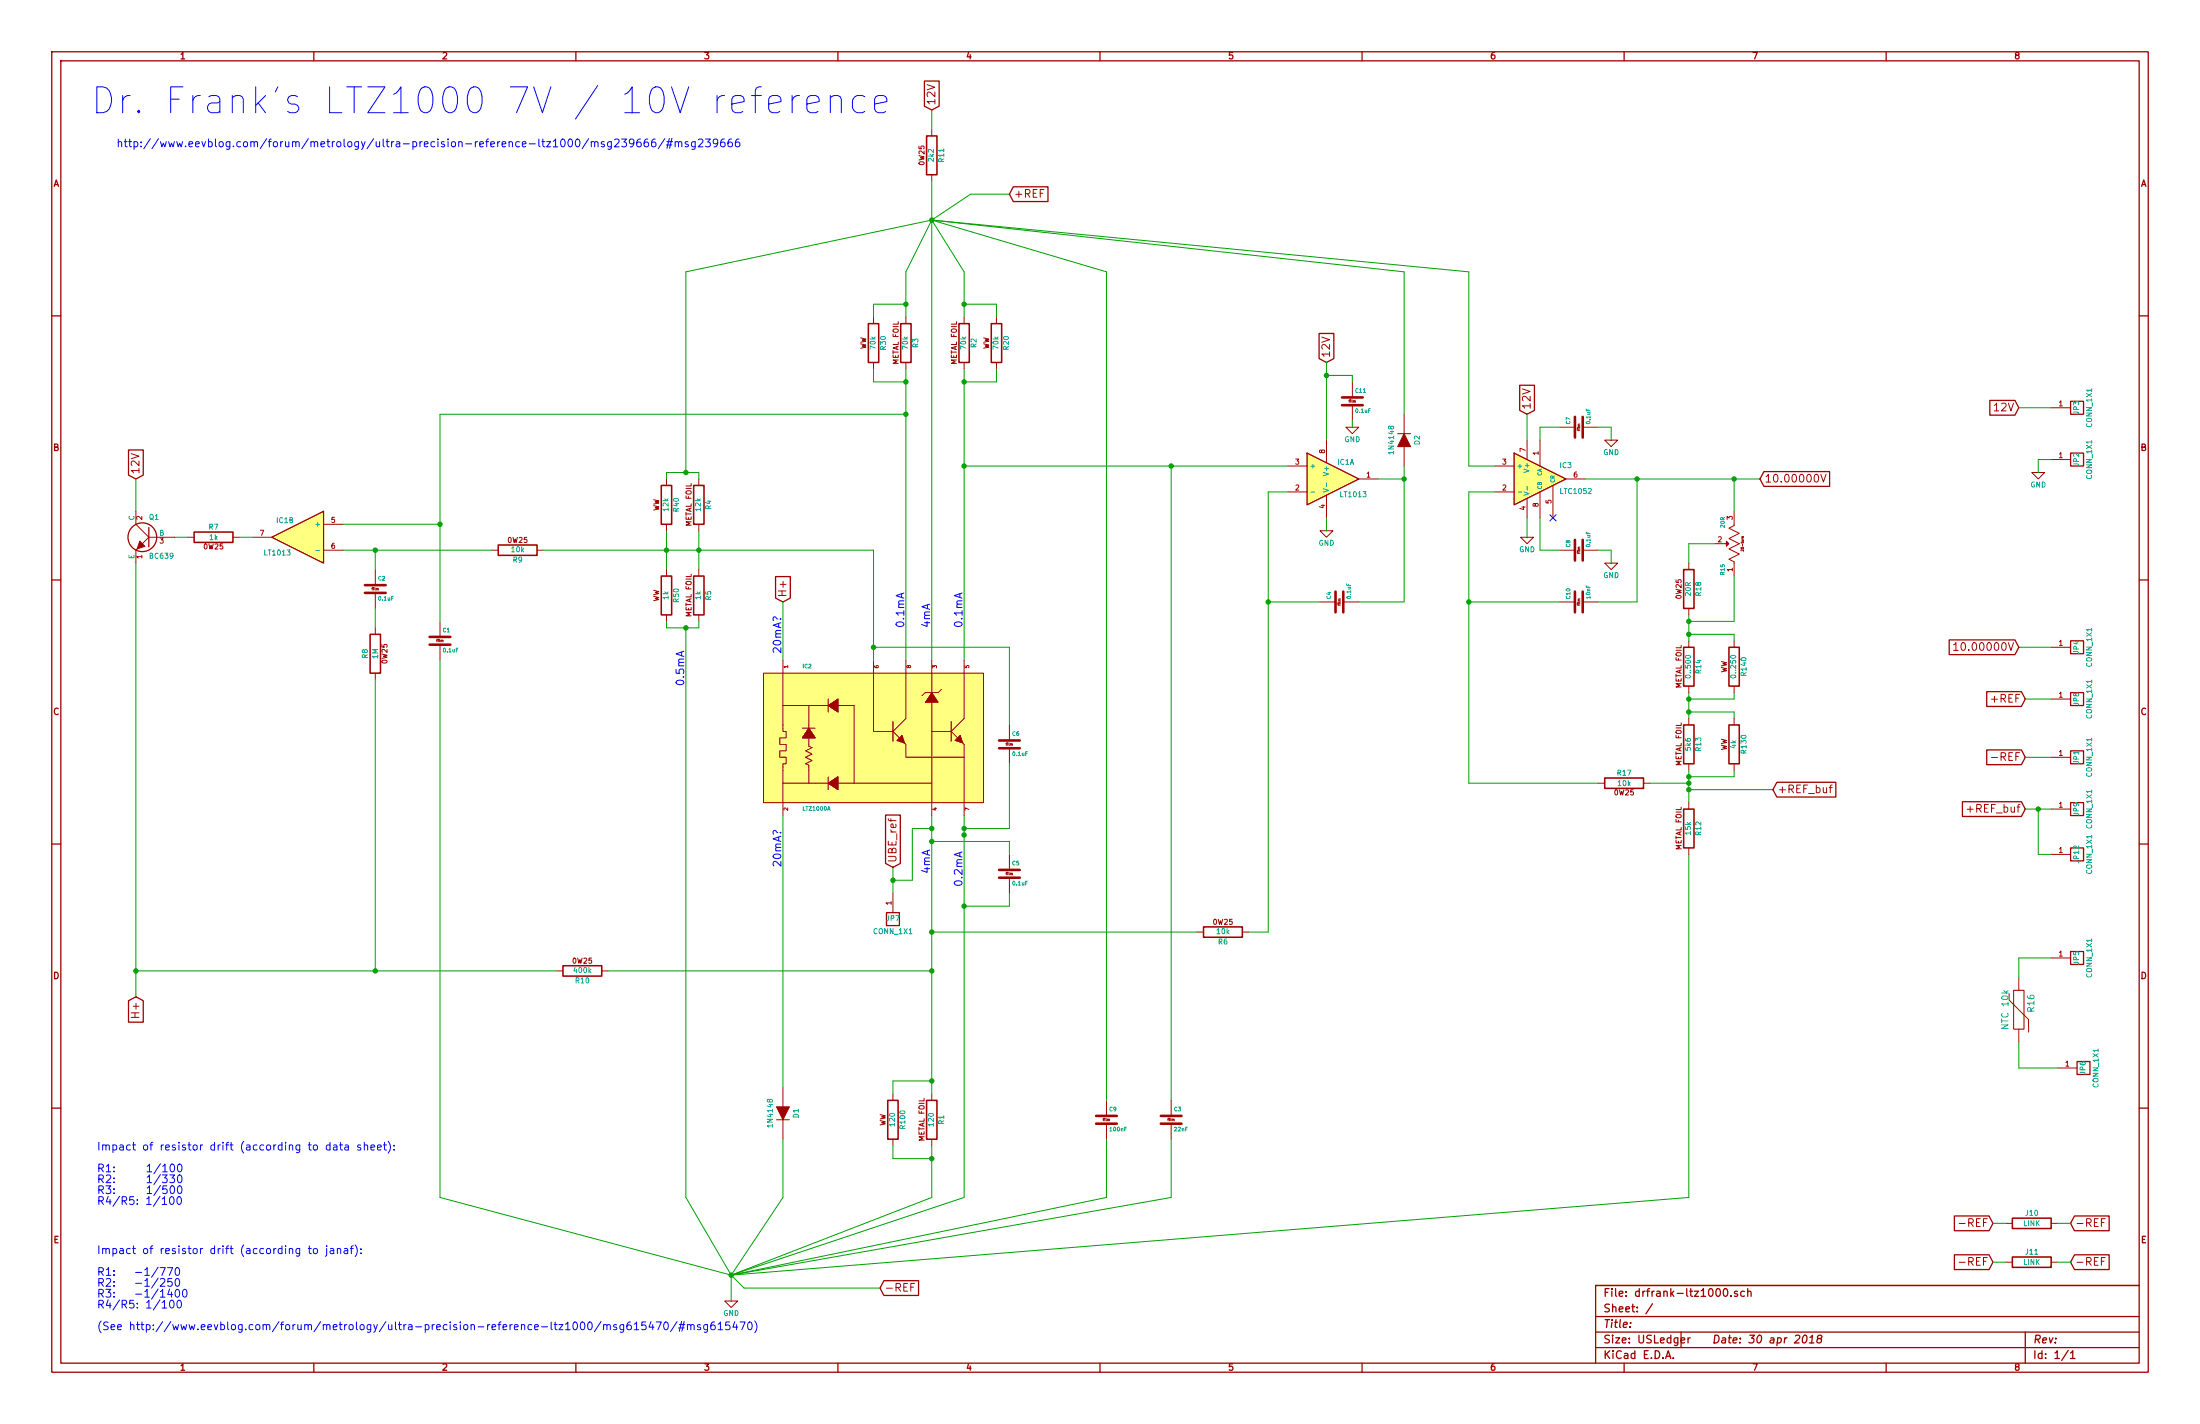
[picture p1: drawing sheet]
EESchema Schematic File Version 2
LIBS:PL_analog_ICs
LIBS:PL_capacitors
LIBS:PL_comms
LIBS:PL_connectors
LIBS:PL_diodes
LIBS:PL_displays
LIBS:PL_GPIB
LIBS:PL_inductors
LIBS:PL_LEDs
LIBS:PL_microcontrollers
LIBS:PL_mounting_holes
LIBS:PL_opamps
LIBS:PL_opto
LIBS:PL_power
LIBS:PL_references
LIBS:PL_regulators
LIBS:PL_relays
LIBS:PL_resistors
LIBS:PL_sensors
LIBS:PL_switchers
LIBS:PL_switches
LIBS:PL_transistors
LIBS:power
LIBS:device
LIBS:transistors
LIBS:conn
LIBS:linear
LIBS:regul
LIBS:74xx
LIBS:cmos4000
LIBS:adc-dac
LIBS:memory
LIBS:xilinx
LIBS:special
LIBS:microcontrollers
LIBS:dsp
LIBS:microchip
LIBS:analog_switches
LIBS:motorola
LIBS:texas
LIBS:intel
LIBS:audio
LIBS:interface
LIBS:digital-audio
LIBS:philips
LIBS:display
LIBS:cypress
LIBS:siliconi
LIBS:opto
LIBS:atmel
LIBS:contrib
LIBS:valves
EELAYER 27 0
EELAYER END
$Descr USLedger 17000 11000
encoding utf-8
Sheet 1 1
Title ""
Date "30 apr 2018"
Rev ""
Comp ""
Comment1 ""
Comment2 ""
Comment3 ""
Comment4 ""
$EndDescr
$Comp
L LT1013 IC1
U 2 1
P 2300 4150
F 0 "IC1" H 2350 4275 40  0000 L CNN
F 1 "LT1013" H 2350 4025 40  0000 L CNN
F 2 "~" H 2300 4150 50  0000 C CNN
F 3 "~" H 2300 4150 50  0000 C CNN
	2    2300 4150
	-1   0    0    -1  
$EndComp
$Comp
L LT1013 IC1
U 1 1
P 10300 3700
F 0 "IC1" H 10350 3825 40  0000 L CNN
F 1 "LT1013" H 10350 3575 40  0000 L CNN
F 2 "~" H 10300 3700 50  0000 C CNN
F 3 "~" H 10300 3700 50  0000 C CNN
	1    10300 3700
	1    0    0    -1  
$EndComp
$Comp
L DIODE D2
U 1 1
P 10850 3400
F 0 "D2" H 10850 3500 40  0000 C CNN
F 1 "1N4148" H 10850 3300 40  0000 C CNN
F 2 "~" H 10850 3400 60  0000 C CNN
F 3 "~" H 10850 3400 60  0000 C CNN
	1    10850 3400
	0    1    -1   0   
$EndComp
$Comp
L R_0W25 R7
U 1 1
P 1650 4150
F 0 "R7" V 1730 4150 40  0000 C CNN
F 1 "1k" V 1650 4150 40  0000 C CNN
F 2 "" V 1580 4150 30  0000 C CNN
F 3 "" H 1650 4150 30  0000 C CNN
	1    1650 4150
	0    1    -1   0   
$EndComp
$Comp
L R_0W25 R8
U 1 1
P 2900 5050
F 0 "R8" V 2980 5050 40  0000 C CNN
F 1 "1M" V 2900 5050 40  0000 C CNN
F 2 "" V 2830 5050 30  0000 C CNN
F 3 "" H 2900 5050 30  0000 C CNN
	1    2900 5050
	-1   0    0    1   
$EndComp
$Comp
L R_0W25 R9
U 1 1
P 4000 4250
F 0 "R9" V 4080 4250 40  0000 C CNN
F 1 "10k" V 4000 4250 40  0000 C CNN
F 2 "" V 3930 4250 30  0000 C CNN
F 3 "" H 4000 4250 30  0000 C CNN
	1    4000 4250
	0    1    1    0   
$EndComp
Text GLabel 1050 3700 1    60   Input ~ 0
12V
$Comp
L GND #PWR01
U 1 1
P 5650 10050
F 0 "#PWR01" H 5650 9850 50  0001 C CNN
F 1 "GND" H 5650 9950 40  0000 C CNN
F 2 "" H 5650 10050 50  0000 C CNN
F 3 "" H 5650 10050 50  0000 C CNN
	1    5650 10050
	1    0    0    -1  
$EndComp
Text GLabel 7800 1500 2    60   Input ~ 0
+REF
Text GLabel 6800 9950 2    60   Input ~ 0
-REF
Text GLabel 10250 2800 1    60   Input ~ 0
12V
Text GLabel 15600 3150 0    60   Input ~ 0
12V
Text GLabel 15650 5400 0    60   Input ~ 0
+REF
Text GLabel 15650 5850 0    60   Input ~ 0
-REF
$Comp
L GND #PWR02
U 1 1
P 15750 3650
F 0 "#PWR02" H 15750 3450 50  0001 C CNN
F 1 "GND" H 15750 3550 40  0000 C CNN
F 2 "" H 15750 3650 50  0000 C CNN
F 3 "" H 15750 3650 50  0000 C CNN
	1    15750 3650
	1    0    0    -1  
$EndComp
Wire Wire Line
	1050 3700 1050 3950
Wire Wire Line
	1450 4150 1350 4150
Wire Wire Line
	1950 4150 1850 4150
Wire Wire Line
	7000 2850 7000 5100
Wire Wire Line
	7000 2100 7000 2450
Wire Wire Line
	7450 2100 7450 2450
Wire Wire Line
	7200 1400 7200 5100
Wire Wire Line
	7450 2850 7450 5100
Wire Wire Line
	7200 6300 7200 8450
Wire Wire Line
	7200 8850 7200 9250
Wire Wire Line
	3400 5100 3400 9250
Wire Wire Line
	6050 8800 6050 9250
Wire Wire Line
	7450 6300 7450 9250
Connection ~ 7200 7200
Wire Wire Line
	7450 3600 9950 3600
Connection ~ 7450 3600
Wire Wire Line
	9050 8800 9050 9250
Wire Wire Line
	9050 3600 9050 8500
Connection ~ 9050 3600
Wire Wire Line
	9800 3800 9800 7200
Wire Wire Line
	10850 2100 10850 3200
Wire Wire Line
	6050 9250 5650 9850
Wire Wire Line
	5650 9850 7200 9250
Wire Wire Line
	5650 9850 7450 9250
Wire Wire Line
	5650 9850 9050 9250
Wire Wire Line
	5650 9850 3400 9250
Wire Wire Line
	5650 9850 5300 9250
Connection ~ 5650 9850
Wire Wire Line
	5650 9850 5650 10050
Wire Wire Line
	5650 9850 5750 9950
Wire Wire Line
	5750 9950 6800 9950
Wire Wire Line
	10250 2800 10250 3400
Wire Wire Line
	9800 3800 9950 3800
Wire Wire Line
	10850 3700 10650 3700
Text GLabel 6050 4650 1    60   Input ~ 0
H+
Text GLabel 1050 7700 3    60   Input ~ 0
H+
Wire Wire Line
	1050 4350 1050 7700
Wire Wire Line
	2650 4250 3800 4250
$Comp
L R_0W25 R10
U 1 1
P 4500 7500
F 0 "R10" V 4580 7500 40  0000 C CNN
F 1 "400k" V 4500 7500 40  0000 C CNN
F 2 "" V 4430 7500 30  0000 C CNN
F 3 "" H 4500 7500 30  0000 C CNN
	1    4500 7500
	0    1    1    0   
$EndComp
Wire Wire Line
	4700 7500 7200 7500
Connection ~ 7200 7500
Wire Wire Line
	1050 7500 4300 7500
Wire Wire Line
	7450 2100 7200 1700
Wire Wire Line
	7200 1700 7000 2100
Wire Wire Line
	7200 1700 10850 2100
Wire Wire Line
	7200 1700 5300 2100
Connection ~ 7200 1700
Wire Wire Line
	7800 1500 7500 1500
Wire Wire Line
	7500 1500 7200 1700
$Comp
L C_FILM C2
U 1 1
P 2900 4550
F 0 "C2" H 2920 4610 30  0000 L BNN
F 1 "0.1uF" H 2920 4490 30  0000 L TNN
F 2 "" H 2938 4400 30  0000 C CNN
F 3 "" H 2900 4550 60  0000 C CNN
	1    2900 4550
	1    0    0    -1  
$EndComp
$Comp
L C_FILM C11
U 1 1
P 10450 3100
F 0 "C11" H 10470 3160 30  0000 L BNN
F 1 "0.1uF" H 10470 3040 30  0000 L TNN
F 2 "" H 10488 2950 30  0000 C CNN
F 3 "" H 10450 3100 60  0000 C CNN
	1    10450 3100
	1    0    0    -1  
$EndComp
Wire Wire Line
	10450 2950 10450 2900
Wire Wire Line
	10450 2900 10250 2900
Connection ~ 10250 2900
$Comp
L GND #PWR03
U 1 1
P 10250 4100
F 0 "#PWR03" H 10250 3900 50  0001 C CNN
F 1 "GND" H 10250 4000 40  0000 C CNN
F 2 "" H 10250 4100 50  0000 C CNN
F 3 "" H 10250 4100 50  0000 C CNN
	1    10250 4100
	1    0    0    -1  
$EndComp
Wire Wire Line
	10250 4000 10250 4100
$Comp
L GND #PWR04
U 1 1
P 10450 3300
F 0 "#PWR04" H 10450 3100 50  0001 C CNN
F 1 "GND" H 10450 3200 40  0000 C CNN
F 2 "" H 10450 3300 50  0000 C CNN
F 3 "" H 10450 3300 50  0000 C CNN
	1    10450 3300
	1    0    0    -1  
$EndComp
Wire Wire Line
	10450 3250 10450 3300
$Comp
L CONN_1X1 JP3
U 1 1
P 16050 3150
F 0 "JP3" V 16050 3150 40  0000 C CNN
F 1 "CONN_1X1" V 16150 3150 40  0000 C CNN
F 2 "~" H 16100 3100 60  0000 C CNN
F 3 "~" H 16100 3100 60  0000 C CNN
	1    16050 3150
	1    0    0    -1  
$EndComp
$Comp
L CONN_1X1 JP8
U 1 1
P 16050 5400
F 0 "JP8" V 16050 5400 40  0000 C CNN
F 1 "CONN_1X1" V 16150 5400 40  0000 C CNN
F 2 "~" H 16100 5350 60  0000 C CNN
F 3 "~" H 16100 5350 60  0000 C CNN
	1    16050 5400
	1    0    0    -1  
$EndComp
$Comp
L CONN_1X1 JP1
U 1 1
P 16050 5850
F 0 "JP1" V 16050 5850 40  0000 C CNN
F 1 "CONN_1X1" V 16150 5850 40  0000 C CNN
F 2 "~" H 16100 5800 60  0000 C CNN
F 3 "~" H 16100 5800 60  0000 C CNN
	1    16050 5850
	1    0    0    -1  
$EndComp
$Comp
L CONN_1X1 JP2
U 1 1
P 16050 3550
F 0 "JP2" V 16050 3550 40  0000 C CNN
F 1 "CONN_1X1" V 16150 3550 40  0000 C CNN
F 2 "~" H 16100 3500 60  0000 C CNN
F 3 "~" H 16100 3500 60  0000 C CNN
	1    16050 3550
	1    0    0    -1  
$EndComp
Wire Wire Line
	15650 5400 15850 5400
Wire Wire Line
	15650 5850 15850 5850
Wire Wire Line
	15750 3550 15750 3650
Wire Wire Line
	15600 3150 15850 3150
$Comp
L C_FILM C1
U 1 1
P 3400 4950
F 0 "C1" H 3420 5010 30  0000 L BNN
F 1 "0.1uF" H 3420 4890 30  0000 L TNN
F 2 "" H 3438 4800 30  0000 C CNN
F 3 "" H 3400 4950 60  0000 C CNN
	1    3400 4950
	1    0    0    -1  
$EndComp
$Comp
L C_FILM C5
U 1 1
P 7800 6750
F 0 "C5" H 7820 6810 30  0000 L BNN
F 1 "0.1uF" H 7820 6690 30  0000 L TNN
F 2 "" H 7838 6600 30  0000 C CNN
F 3 "" H 7800 6750 60  0000 C CNN
	1    7800 6750
	1    0    0    -1  
$EndComp
$Comp
L C_FILM C3
U 1 1
P 9050 8650
F 0 "C3" H 9070 8710 30  0000 L BNN
F 1 "22nF" H 9070 8590 30  0000 L TNN
F 2 "" H 9088 8500 30  0000 C CNN
F 3 "" H 9050 8650 60  0000 C CNN
	1    9050 8650
	1    0    0    -1  
$EndComp
$Comp
L C_FILM C6
U 1 1
P 7800 5750
F 0 "C6" H 7820 5810 30  0000 L BNN
F 1 "0.1uF" H 7820 5690 30  0000 L TNN
F 2 "" H 7838 5600 30  0000 C CNN
F 3 "" H 7800 5750 60  0000 C CNN
	1    7800 5750
	1    0    0    -1  
$EndComp
$Comp
L R_0W25 R6
U 1 1
P 9450 7200
F 0 "R6" V 9530 7200 40  0000 C CNN
F 1 "10k" V 9450 7200 40  0000 C CNN
F 2 "" V 9380 7200 30  0000 C CNN
F 3 "" H 9450 7200 30  0000 C CNN
	1    9450 7200
	0    1    1    0   
$EndComp
Wire Wire Line
	7200 7200 9250 7200
$Comp
L C_FILM C4
U 1 1
P 10350 4650
F 0 "C4" H 10370 4710 30  0000 L BNN
F 1 "0.1uF" H 10370 4590 30  0000 L TNN
F 2 "" H 10388 4500 30  0000 C CNN
F 3 "" H 10350 4650 60  0000 C CNN
	1    10350 4650
	0    -1   -1   0   
$EndComp
Connection ~ 10850 3700
Connection ~ 1050 7500
$Comp
L R_FOIL R2
U 1 1
P 7450 2650
F 0 "R2" V 7530 2650 40  0000 C CNN
F 1 "70k" V 7450 2650 40  0000 C CNN
F 2 "~" V 7380 2650 30  0000 C CNN
F 3 "~" H 7450 2650 30  0000 C CNN
	1    7450 2650
	1    0    0    -1  
$EndComp
$Comp
L R_FOIL R3
U 1 1
P 7000 2650
F 0 "R3" V 7080 2650 40  0000 C CNN
F 1 "70k" V 7000 2650 40  0000 C CNN
F 2 "~" V 6930 2650 30  0000 C CNN
F 3 "~" H 7000 2650 30  0000 C CNN
	1    7000 2650
	1    0    0    -1  
$EndComp
$Comp
L R_FOIL R1
U 1 1
P 7200 8650
F 0 "R1" V 7280 8650 40  0000 C CNN
F 1 "120" V 7200 8650 40  0000 C CNN
F 2 "~" V 7130 8650 30  0000 C CNN
F 3 "~" H 7200 8650 30  0000 C CNN
	1    7200 8650
	1    0    0    -1  
$EndComp
$Comp
L LTZ1000A IC2
U 1 1
P 6750 5650
F 0 "IC2" H 6200 6150 30  0000 L CNN
F 1 "LTZ1000A" H 6200 5050 30  0000 L CNN
F 2 "~" H 6475 5875 60  0000 C CNN
F 3 "~" H 6475 5875 60  0000 C CNN
	1    6750 5650
	1    0    0    -1  
$EndComp
Wire Wire Line
	6050 4650 6050 5100
Text Notes 7200 4850 1    60   ~ 0
4mA
Text Notes 7200 6750 1    60   ~ 0
4mA
Text Notes 7450 4850 1    60   ~ 0
0.1mA
Text Notes 7000 4850 1    60   ~ 0
0.1mA
Text Notes 5300 5300 1    60   ~ 0
0.5mA
Text Notes 7450 6850 1    60   ~ 0
0.2mA
Text Notes 6050 5050 1    60   ~ 0
20mA?
Text Notes 6050 6700 1    60   ~ 0
20mA?
Wire Wire Line
	4200 4250 6750 4250
Wire Wire Line
	6750 4250 6750 5100
$Comp
L CONN_1X1 JP5
U 1 1
P 16050 7400
F 0 "JP5" V 16050 7400 40  0000 C CNN
F 1 "CONN_1X1" V 16150 7400 40  0000 C CNN
F 2 "~" H 16100 7350 60  0000 C CNN
F 3 "~" H 16100 7350 60  0000 C CNN
	1    16050 7400
	1    0    0    -1  
$EndComp
Wire Wire Line
	15600 7400 15850 7400
$Comp
L CONN_1X1 JP6
U 1 1
P 16100 8250
F 0 "JP6" V 16100 8250 40  0000 C CNN
F 1 "CONN_1X1" V 16200 8250 40  0000 C CNN
F 2 "~" H 16150 8200 60  0000 C CNN
F 3 "~" H 16150 8200 60  0000 C CNN
	1    16100 8250
	1    0    0    -1  
$EndComp
Wire Wire Line
	15600 8250 15900 8250
Wire Wire Line
	6750 5000 7800 5000
Wire Wire Line
	7800 5000 7800 5600
Connection ~ 6750 5000
Wire Wire Line
	7450 6400 7800 6400
Wire Wire Line
	7800 6400 7800 5900
Connection ~ 7450 6400
Text Notes 700  900  0    200  ~ 0
Dr. Frank's LTZ1000 7V / 10V reference
Text Notes 900  1150 0    60   ~ 0
http://www.eevblog.com/forum/metrology/ultra-precision-reference-ltz1000/msg239666/#msg239666
Text Notes 750  8900 0    60   ~ 0
Impact of resistor drift (according to data sheet):\n\nR1:     1/100\nR2:     1/330\nR3:     1/500\nR4/R5: 1/100
Text Notes 750  9700 0    60   ~ 0
Impact of resistor drift (according to janaf):\n\nR1:   -1/770\nR2:   -1/250\nR3:   -1/1400\nR4/R5: 1/100\n\n(See http://www.eevblog.com/forum/metrology/ultra-precision-reference-ltz1000/msg615470/#msg615470)
Wire Wire Line
	7800 6500 7800 6600
Wire Wire Line
	7800 6900 7800 7000
Wire Wire Line
	7800 7000 7450 7000
Connection ~ 7450 7000
Wire Wire Line
	7800 6500 7200 6500
Connection ~ 7200 6500
Wire Wire Line
	9800 7200 9650 7200
Wire Wire Line
	10850 3600 10850 4650
Wire Wire Line
	10850 4650 10500 4650
Wire Wire Line
	10200 4650 9800 4650
Connection ~ 9800 4650
Wire Wire Line
	15850 3550 15750 3550
$Comp
L THERMISTOR R16
U 1 1
P 15600 7800
F 0 "R16" V 15700 7850 50  0000 C CNN
F 1 "NTC 10k" V 15500 7800 50  0000 C CNN
F 2 "~" H 15600 7800 60  0000 C CNN
F 3 "~" H 15600 7800 60  0000 C CNN
	1    15600 7800
	1    0    0    -1  
$EndComp
Wire Wire Line
	15600 7550 15600 7400
Wire Wire Line
	15600 8050 15600 8250
Connection ~ 2900 4250
$Comp
L R_FOIL R4
U 1 1
P 5400 3900
F 0 "R4" V 5480 3900 40  0000 C CNN
F 1 "12k" V 5400 3900 40  0000 C CNN
F 2 "~" V 5330 3900 30  0000 C CNN
F 3 "~" H 5400 3900 30  0000 C CNN
	1    5400 3900
	1    0    0    -1  
$EndComp
Wire Wire Line
	5400 4100 5400 4400
Connection ~ 5400 4250
Wire Wire Line
	5400 3650 5400 3700
Wire Wire Line
	5150 3700 5150 3650
Wire Wire Line
	5150 4100 5150 4400
Connection ~ 5150 4250
$Comp
L R_WW R40
U 1 1
P 5150 3900
F 0 "R40" V 5230 3900 40  0000 C CNN
F 1 "12k" V 5150 3900 40  0000 C CNN
F 2 "~" V 5080 3900 30  0000 C CNN
F 3 "~" H 5150 3900 30  0000 C CNN
	1    5150 3900
	1    0    0    -1  
$EndComp
$Comp
L R_FOIL R5
U 1 1
P 5400 4600
F 0 "R5" V 5480 4600 40  0000 C CNN
F 1 "1k" V 5400 4600 40  0000 C CNN
F 2 "~" V 5330 4600 30  0000 C CNN
F 3 "~" H 5400 4600 30  0000 C CNN
	1    5400 4600
	1    0    0    -1  
$EndComp
$Comp
L R_WW R50
U 1 1
P 5150 4600
F 0 "R50" V 5230 4600 40  0000 C CNN
F 1 "1k" V 5150 4600 40  0000 C CNN
F 2 "~" V 5080 4600 30  0000 C CNN
F 3 "~" H 5150 4600 30  0000 C CNN
	1    5150 4600
	1    0    0    -1  
$EndComp
Wire Wire Line
	5400 4850 5400 4800
Wire Wire Line
	5150 4800 5150 4850
$Comp
L R_WW R30
U 1 1
P 6750 2650
F 0 "R30" V 6830 2650 40  0000 C CNN
F 1 "70k" V 6750 2650 40  0000 C CNN
F 2 "~" V 6680 2650 30  0000 C CNN
F 3 "~" H 6750 2650 30  0000 C CNN
	1    6750 2650
	1    0    0    -1  
$EndComp
Wire Wire Line
	6750 2450 6750 2350
Wire Wire Line
	6750 2350 7000 2350
Connection ~ 7000 2350
Wire Wire Line
	6750 2850 6750 2950
Wire Wire Line
	6750 2950 7000 2950
Connection ~ 7000 2950
$Comp
L R_WW R20
U 1 1
P 7700 2650
F 0 "R20" V 7780 2650 40  0000 C CNN
F 1 "70k" V 7700 2650 40  0000 C CNN
F 2 "~" V 7630 2650 30  0000 C CNN
F 3 "~" H 7700 2650 30  0000 C CNN
	1    7700 2650
	1    0    0    -1  
$EndComp
Wire Wire Line
	7450 2350 7700 2350
Wire Wire Line
	7700 2350 7700 2450
Connection ~ 7450 2350
Wire Wire Line
	7450 2950 7700 2950
Wire Wire Line
	7700 2950 7700 2850
Connection ~ 7450 2950
Connection ~ 7000 3200
Connection ~ 2900 7500
$Comp
L DIODE D1
U 1 1
P 6050 8600
F 0 "D1" H 6050 8700 40  0000 C CNN
F 1 "1N4148" H 6050 8500 40  0000 C CNN
F 2 "~" H 6050 8600 60  0000 C CNN
F 3 "~" H 6050 8600 60  0000 C CNN
	1    6050 8600
	0    1    1    0   
$EndComp
Wire Wire Line
	6050 8400 6050 6300
Wire Wire Line
	3400 3200 3400 4800
Wire Wire Line
	2650 4050 3400 4050
Connection ~ 3400 4050
Wire Wire Line
	3400 3200 7000 3200
Wire Wire Line
	2900 4400 2900 4250
Wire Wire Line
	2900 4700 2900 4850
Wire Wire Line
	2900 5250 2900 7500
Text GLabel 7200 850  1    60   Input ~ 0
12V
$Comp
L R_0W25 R11
U 1 1
P 7200 1200
F 0 "R11" V 7280 1200 40  0000 C CNN
F 1 "2k2" V 7200 1200 40  0000 C CNN
F 2 "" V 7130 1200 30  0000 C CNN
F 3 "" H 7200 1200 30  0000 C CNN
	1    7200 1200
	1    0    0    -1  
$EndComp
Wire Wire Line
	7200 1000 7200 850 
$Comp
L R_WW R100
U 1 1
P 6900 8650
F 0 "R100" V 6980 8650 40  0000 C CNN
F 1 "120" V 6900 8650 40  0000 C CNN
F 2 "~" V 6830 8650 30  0000 C CNN
F 3 "~" H 6900 8650 30  0000 C CNN
	1    6900 8650
	1    0    0    -1  
$EndComp
Wire Wire Line
	6900 8450 6900 8350
Wire Wire Line
	6900 8350 7200 8350
Connection ~ 7200 8350
Wire Wire Line
	6900 8850 6900 8950
Wire Wire Line
	6900 8950 7200 8950
Connection ~ 7200 8950
$Comp
L CONN_1X1 JP7
U 1 1
P 6900 7100
F 0 "JP7" V 6900 7100 40  0000 C CNN
F 1 "CONN_1X1" V 7000 7100 40  0000 C CNN
F 2 "~" H 6950 7050 60  0000 C CNN
F 3 "~" H 6950 7050 60  0000 C CNN
	1    6900 7100
	0    1    1    0   
$EndComp
Connection ~ 7450 6450
$Comp
L C_FILM C9
U 1 1
P 8550 8650
F 0 "C9" H 8570 8710 30  0000 L BNN
F 1 "100nF" H 8570 8590 30  0000 L TNN
F 2 "" H 8588 8500 30  0000 C CNN
F 3 "" H 8550 8650 60  0000 C CNN
	1    8550 8650
	1    0    0    -1  
$EndComp
Wire Wire Line
	5650 9850 8550 9250
Wire Wire Line
	8550 9250 8550 8800
Wire Wire Line
	8550 8500 8550 2100
Wire Wire Line
	8550 2100 7200 1700
$Comp
L MAX420 IC3
U 1 1
P 11900 3700
F 0 "IC3" H 12050 3800 40  0000 L CNN
F 1 "LTC1052" H 12050 3600 40  0000 L CNN
F 2 "~" H 11900 3700 50  0000 C CNN
F 3 "~" H 11900 3700 50  0000 C CNN
	1    11900 3700
	1    0    0    -1  
$EndComp
Text GLabel 11800 3200 1    60   Input ~ 0
12V
Wire Wire Line
	11800 3400 11800 3200
$Comp
L GND #PWR05
U 1 1
P 11800 4150
F 0 "#PWR05" H 11800 3950 50  0001 C CNN
F 1 "GND" H 11800 4050 40  0000 C CNN
F 2 "" H 11800 4150 50  0000 C CNN
F 3 "" H 11800 4150 50  0000 C CNN
	1    11800 4150
	1    0    0    -1  
$EndComp
Wire Wire Line
	11800 4000 11800 4150
$Comp
L C_FILM C7
U 1 1
P 12200 3300
F 0 "C7" H 12220 3360 30  0000 L BNN
F 1 "0.1uF" H 12220 3240 30  0000 L TNN
F 2 "" H 12238 3150 30  0000 C CNN
F 3 "" H 12200 3300 60  0000 C CNN
	1    12200 3300
	0    -1   -1   0   
$EndComp
$Comp
L C_FILM C8
U 1 1
P 12200 4250
F 0 "C8" H 12220 4310 30  0000 L BNN
F 1 "0.1uF" H 12220 4190 30  0000 L TNN
F 2 "" H 12238 4100 30  0000 C CNN
F 3 "" H 12200 4250 60  0000 C CNN
	1    12200 4250
	0    -1   -1   0   
$EndComp
$Comp
L GND #PWR06
U 1 1
P 12450 4350
F 0 "#PWR06" H 12450 4150 50  0001 C CNN
F 1 "GND" H 12450 4250 40  0000 C CNN
F 2 "" H 12450 4350 50  0000 C CNN
F 3 "" H 12450 4350 50  0000 C CNN
	1    12450 4350
	1    0    0    -1  
$EndComp
$Comp
L GND #PWR07
U 1 1
P 12450 3400
F 0 "#PWR07" H 12450 3200 50  0001 C CNN
F 1 "GND" H 12450 3300 40  0000 C CNN
F 2 "" H 12450 3400 50  0000 C CNN
F 3 "" H 12450 3400 50  0000 C CNN
	1    12450 3400
	1    0    0    -1  
$EndComp
Wire Wire Line
	12350 3300 12450 3300
Wire Wire Line
	12450 3300 12450 3400
Wire Wire Line
	12350 4250 12450 4250
Wire Wire Line
	12450 4250 12450 4350
Wire Wire Line
	12050 4250 11900 4250
Wire Wire Line
	11900 4250 11900 4000
Wire Wire Line
	11900 3400 11900 3300
Wire Wire Line
	11900 3300 12050 3300
Wire Wire Line
	7200 1700 11350 2100
Wire Wire Line
	11350 2100 11350 3600
Wire Wire Line
	11350 3600 11550 3600
$Comp
L C_FILM C10
U 1 1
P 12200 4650
F 0 "C10" H 12220 4710 30  0000 L BNN
F 1 "10nF" H 12220 4590 30  0000 L TNN
F 2 "" H 12238 4500 30  0000 C CNN
F 3 "" H 12200 4650 60  0000 C CNN
	1    12200 4650
	0    -1   -1   0   
$EndComp
Wire Wire Line
	12250 3700 13600 3700
Wire Wire Line
	12650 3700 12650 4650
Wire Wire Line
	12650 4650 12350 4650
Wire Wire Line
	12050 4650 11350 4650
Wire Wire Line
	11350 3800 11350 6050
Wire Wire Line
	11350 3800 11550 3800
$Comp
L POT_25T R15
U 1 1
P 13400 4200
F 0 "R15" H 13200 4285 30  0000 C CNN
F 1 "20R" H 13565 4285 30  0000 C CNN
F 2 "~" H 13400 4200 60  0000 C CNN
F 3 "~" H 13400 4200 60  0000 C CNN
	1    13400 4200
	0    -1   -1   0   
$EndComp
$Comp
L R_0W25 R18
U 1 1
P 13050 4550
F 0 "R18" V 13130 4550 40  0000 C CNN
F 1 "20R" V 13050 4550 40  0000 C CNN
F 2 "" V 12980 4550 30  0000 C CNN
F 3 "" H 13050 4550 30  0000 C CNN
	1    13050 4550
	1    0    0    -1  
$EndComp
$Comp
L R_0W25 R17
U 1 1
P 12550 6050
F 0 "R17" V 12630 6050 40  0000 C CNN
F 1 "10k" V 12550 6050 40  0000 C CNN
F 2 "" V 12480 6050 30  0000 C CNN
F 3 "" H 12550 6050 30  0000 C CNN
	1    12550 6050
	0    -1   -1   0   
$EndComp
Wire Wire Line
	13400 3700 13400 3950
Connection ~ 12650 3700
Text GLabel 13600 3700 2    60   Input ~ 0
10.00000V
Connection ~ 13400 3700
$Comp
L CONN_1X1 JP4
U 1 1
P 16050 5000
F 0 "JP4" V 16050 5000 40  0000 C CNN
F 1 "CONN_1X1" V 16150 5000 40  0000 C CNN
F 2 "~" H 16100 4950 60  0000 C CNN
F 3 "~" H 16100 4950 60  0000 C CNN
	1    16050 5000
	1    0    0    -1  
$EndComp
Wire Wire Line
	15600 5000 15850 5000
Text GLabel 15600 5000 0    60   Input ~ 0
10.00000V
Wire Wire Line
	13050 4350 13050 4200
Wire Wire Line
	13050 4200 13250 4200
Wire Wire Line
	13400 4450 13400 4800
Wire Wire Line
	13400 4800 13050 4800
Wire Wire Line
	13050 4750 13050 4950
Connection ~ 13050 4800
Wire Wire Line
	13050 5350 13050 5550
Wire Wire Line
	13050 5950 13050 6200
Wire Wire Line
	13050 6050 12750 6050
Connection ~ 13050 6050
Wire Wire Line
	13050 6600 13050 9250
Wire Wire Line
	13050 9250 5650 9850
Wire Wire Line
	11350 6050 12350 6050
Connection ~ 11350 4650
Wire Wire Line
	13050 4900 13400 4900
Wire Wire Line
	13400 4900 13400 4950
Connection ~ 13050 4900
Wire Wire Line
	13400 5350 13400 5400
Wire Wire Line
	13400 5400 13050 5400
Connection ~ 13050 5400
Wire Wire Line
	13050 5500 13400 5500
Wire Wire Line
	13400 5500 13400 5550
Connection ~ 13050 5500
Wire Wire Line
	13400 5950 13400 6000
Wire Wire Line
	13400 6000 13050 6000
Connection ~ 13050 6000
Wire Wire Line
	13050 6100 13700 6100
Connection ~ 13050 6100
Text GLabel 15650 6250 0    60   Input ~ 0
+REF_buf
$Comp
L CONN_1X1 JP9
U 1 1
P 16050 6250
F 0 "JP9" V 16050 6250 40  0000 C CNN
F 1 "CONN_1X1" V 16150 6250 40  0000 C CNN
F 2 "~" H 16100 6200 60  0000 C CNN
F 3 "~" H 16100 6200 60  0000 C CNN
	1    16050 6250
	1    0    0    -1  
$EndComp
Wire Wire Line
	15650 6250 15850 6250
Text GLabel 13700 6100 2    60   Input ~ 0
+REF_buf
Wire Wire Line
	6900 6700 6900 6900
Text GLabel 6900 6700 1    60   Input ~ 0
UBE_ref
Connection ~ 6900 6800
Wire Wire Line
	6900 6800 7050 6800
Wire Wire Line
	7050 6800 7050 6400
Wire Wire Line
	7050 6400 7200 6400
Connection ~ 7200 6400
NoConn ~ 12000 4000
$Comp
L BC639 Q1
U 1 1
P 1150 4150
F 0 "Q1" H 1150 4300 40  0000 R CNN
F 1 "BC639" H 1150 4000 40  0000 R CNN
F 2 "" H 1150 4150 60  0000 C CNN
F 3 "" H 1150 4150 60  0000 C CNN
	1    1150 4150
	-1   0    0    -1  
$EndComp
Text GLabel 15400 9450 0    60   Input ~ 0
-REF
$Comp
L LINK J10
U 1 1
P 15700 9450
F 0 "J10" V 15780 9450 40  0000 C CNN
F 1 "LINK" V 15700 9450 40  0000 C CNN
F 2 "~" V 15630 9450 30  0000 C CNN
F 3 "~" H 15700 9450 30  0000 C CNN
	1    15700 9450
	0    -1   -1   0   
$EndComp
Text GLabel 16000 9450 2    60   Input ~ 0
-REF
Wire Wire Line
	15900 9450 16000 9450
Wire Wire Line
	15400 9450 15500 9450
Text GLabel 15400 9750 0    60   Input ~ 0
-REF
$Comp
L LINK J11
U 1 1
P 15700 9750
F 0 "J11" V 15780 9750 40  0000 C CNN
F 1 "LINK" V 15700 9750 40  0000 C CNN
F 2 "~" V 15630 9750 30  0000 C CNN
F 3 "~" H 15700 9750 30  0000 C CNN
	1    15700 9750
	0    -1   -1   0   
$EndComp
Text GLabel 16000 9750 2    60   Input ~ 0
-REF
Wire Wire Line
	15900 9750 16000 9750
Wire Wire Line
	15400 9750 15500 9750
Wire Wire Line
	5150 3650 5400 3650
Wire Wire Line
	5300 2100 5300 3650
Connection ~ 5300 3650
Wire Wire Line
	5150 4850 5400 4850
Wire Wire Line
	5300 9250 5300 4850
Connection ~ 5300 4850
$Comp
L CONN_1X1 JP12
U 1 1
P 16050 6600
F 0 "JP12" V 16050 6600 40  0000 C CNN
F 1 "CONN_1X1" V 16150 6600 40  0000 C CNN
F 2 "~" H 16100 6550 60  0000 C CNN
F 3 "~" H 16100 6550 60  0000 C CNN
	1    16050 6600
	1    0    0    -1  
$EndComp
Wire Wire Line
	15750 6250 15750 6600
Wire Wire Line
	15750 6600 15850 6600
Connection ~ 15750 6250
$Comp
L R_WW R140
U 1 1
P 13400 5150
F 0 "R140" V 13480 5150 40  0000 C CNN
F 1 "0..250" V 13400 5150 40  0000 C CNN
F 2 "~" V 13330 5150 30  0000 C CNN
F 3 "~" H 13400 5150 30  0000 C CNN
	1    13400 5150
	1    0    0    -1  
$EndComp
$Comp
L R_WW R130
U 1 1
P 13400 5750
F 0 "R130" V 13480 5750 40  0000 C CNN
F 1 "4k" V 13400 5750 40  0000 C CNN
F 2 "~" V 13330 5750 30  0000 C CNN
F 3 "~" H 13400 5750 30  0000 C CNN
	1    13400 5750
	1    0    0    -1  
$EndComp
$Comp
L R_FOIL R12
U 1 1
P 13050 6400
F 0 "R12" V 13130 6400 40  0000 C CNN
F 1 "15k" V 13050 6400 40  0000 C CNN
F 2 "~" V 12980 6400 30  0000 C CNN
F 3 "~" H 13050 6400 30  0000 C CNN
	1    13050 6400
	1    0    0    -1  
$EndComp
$Comp
L R_FOIL R13
U 1 1
P 13050 5750
F 0 "R13" V 13130 5750 40  0000 C CNN
F 1 "5k6" V 13050 5750 40  0000 C CNN
F 2 "~" V 12980 5750 30  0000 C CNN
F 3 "~" H 13050 5750 30  0000 C CNN
	1    13050 5750
	1    0    0    -1  
$EndComp
$Comp
L R_FOIL R14
U 1 1
P 13050 5150
F 0 "R14" V 13130 5150 40  0000 C CNN
F 1 "0..500" V 13050 5150 40  0000 C CNN
F 2 "~" V 12980 5150 30  0000 C CNN
F 3 "~" H 13050 5150 30  0000 C CNN
	1    13050 5150
	1    0    0    -1  
$EndComp
$EndSCHEMATC
